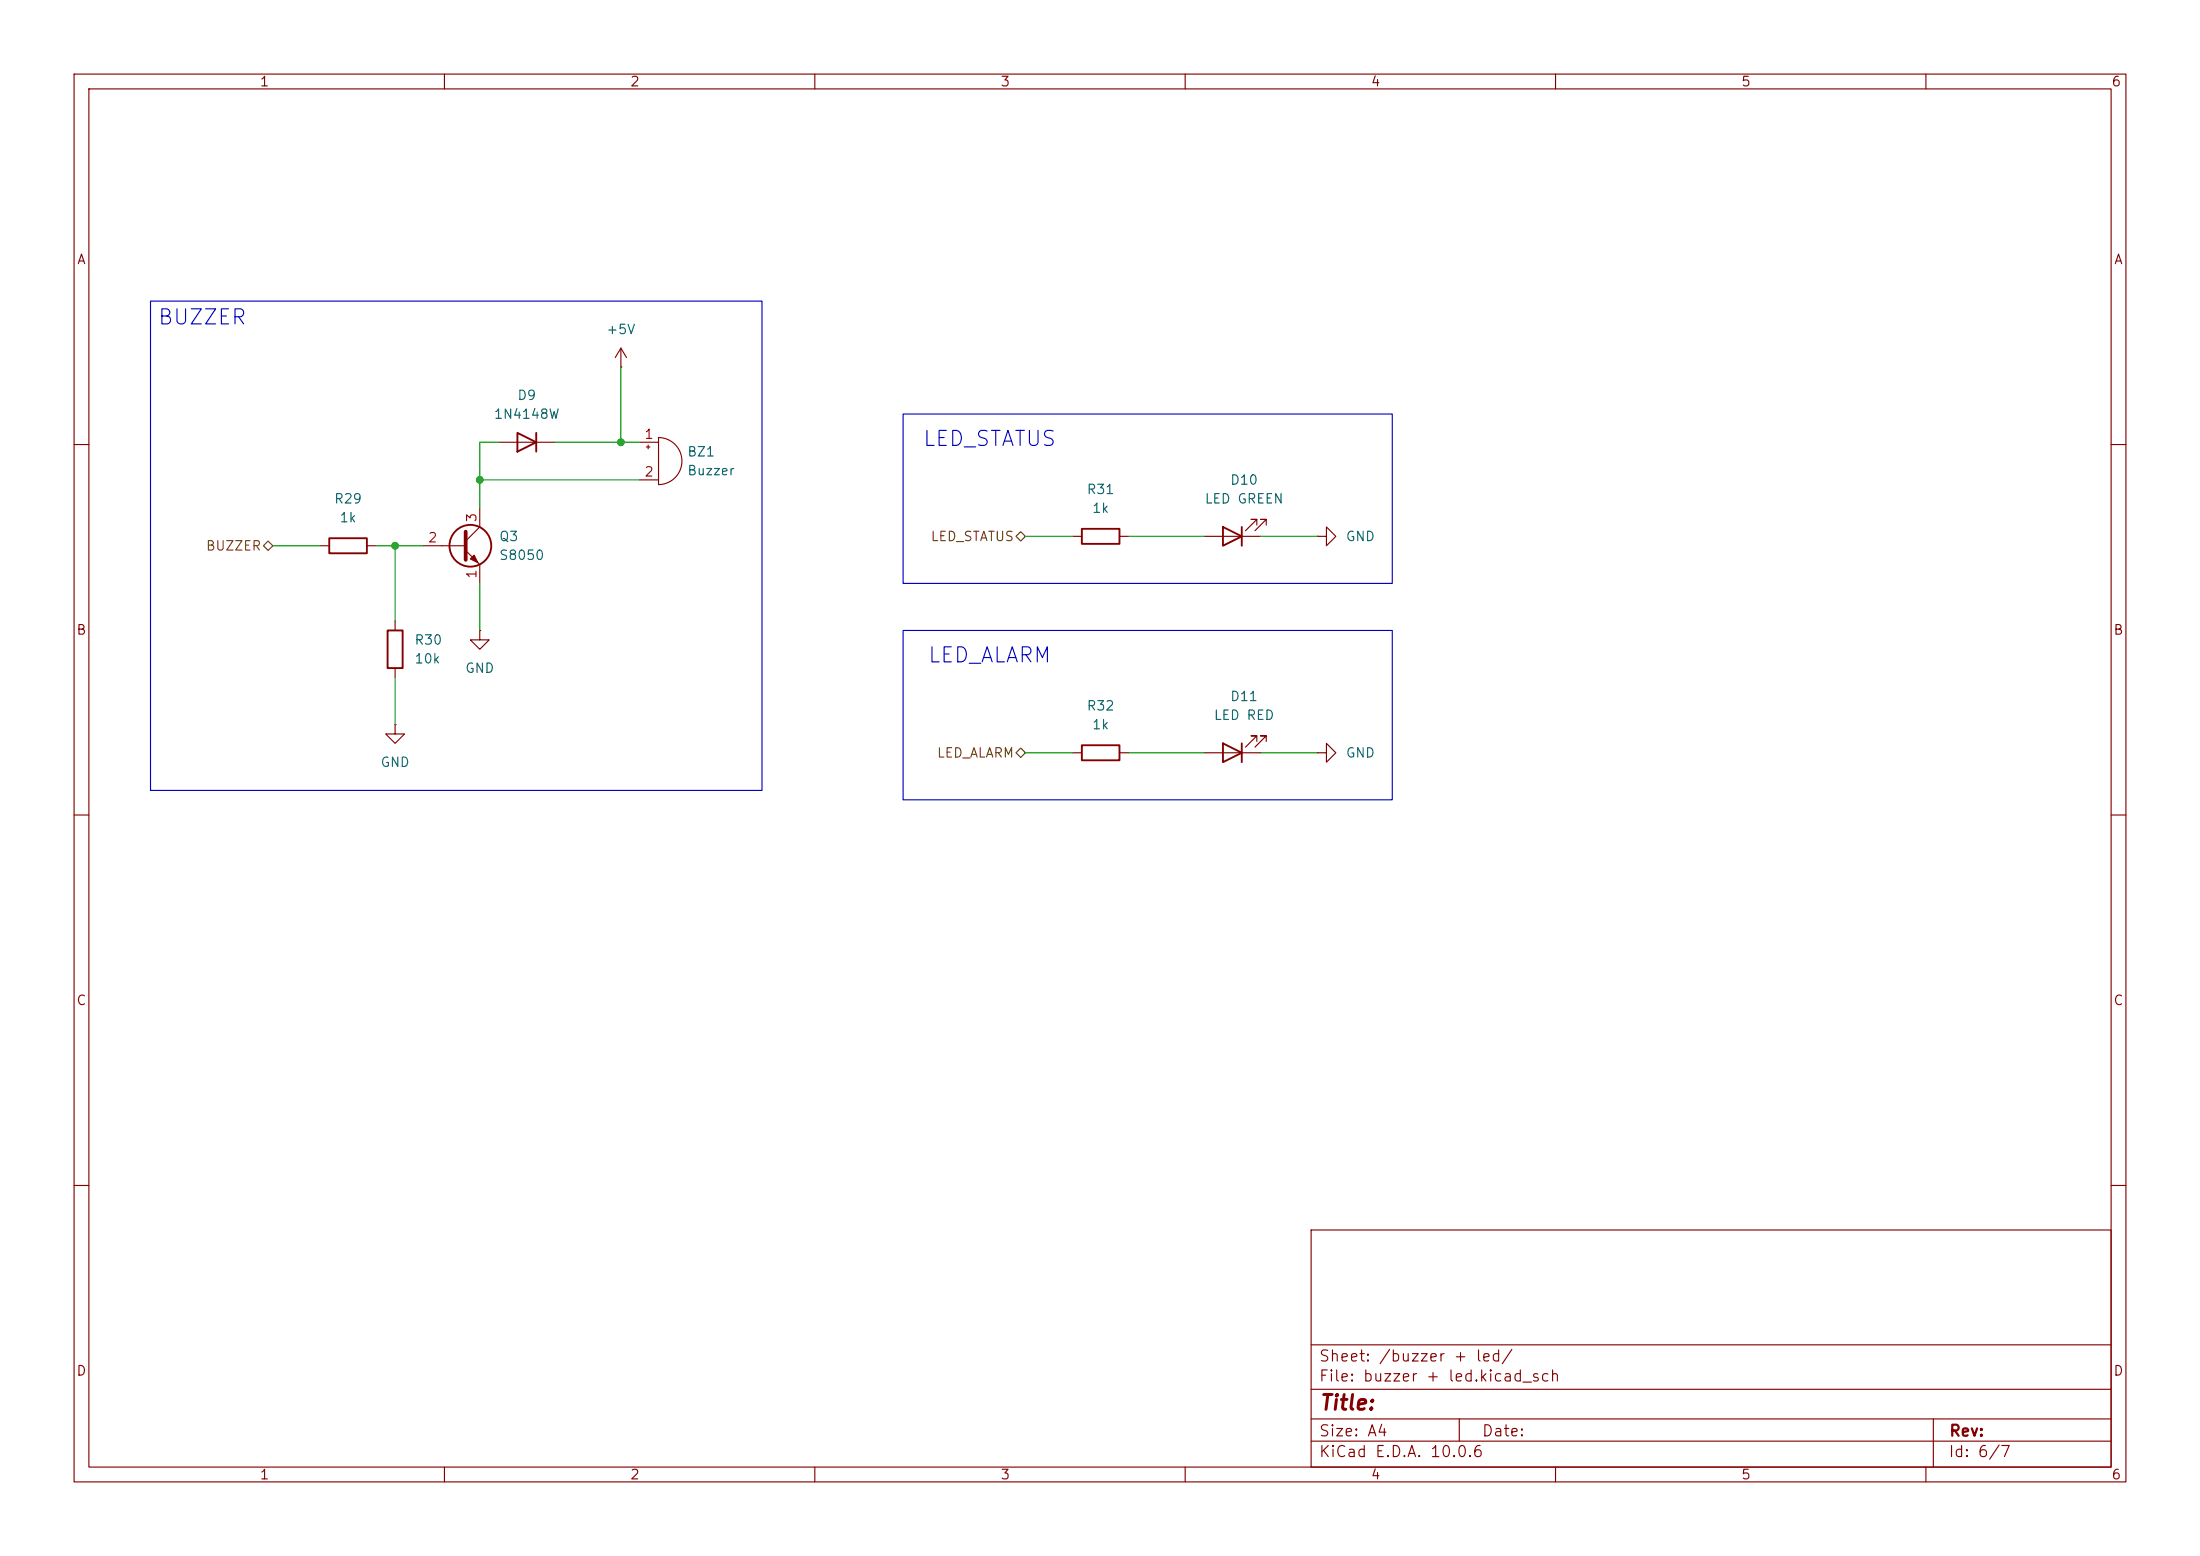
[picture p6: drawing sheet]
(kicad_sch
 (version 20260306)
 (generator "eeschema")
 (generator_version "10.0")
 (paper "A4")
 (lib_symbols
  (symbol "Device:Buzzer"
   (pin_names
    (offset 0.0254) (hide yes)) (exclude_from_sim no) (in_bom yes) (on_board yes)
   (in_pos_files yes)
   (duplicate_pin_numbers_are_jumpers no)
   (property "Reference" "BZ" (at 3.81 1.27 0) (show_name no) (do_not_autoplace no) (effects (font (size 1.27 1.27)) (justify left)))
   (property "Value" "Buzzer" (at 3.81 -1.27 0) (show_name no) (do_not_autoplace no) (effects (font (size 1.27 1.27)) (justify left)))
   (property "Footprint" "" (at -0.635 2.54 90) (show_name no) (do_not_autoplace no) (hide yes) (effects (font (size 1.27 1.27))))
   (property "Datasheet" "" (at -0.635 2.54 90) (show_name no) (do_not_autoplace no) (hide yes) (effects (font (size 1.27 1.27))))
   (property "Description" "Buzzer, polarized" (at 0 0 0) (show_name no) (do_not_autoplace no) (hide yes) (effects (font (size 1.27 1.27))))
   (symbol "Buzzer_0_1"
    (polyline (pts (xy -1.651 1.905) (xy -1.143 1.905)) (stroke (width 0) (type default)) (fill (type none)))
    (polyline (pts (xy -1.397 2.159) (xy -1.397 1.651)) (stroke (width 0) (type default)) (fill (type none)))
    (arc (start 0 3.175) (mid 3.1612 0) (end 0 -3.175) (stroke (width 0) (type default)) (fill (type none)))
    (polyline (pts (xy 0 3.175) (xy 0 -3.175)) (stroke (width 0) (type default)) (fill (type none))))
   (symbol "Buzzer_1_1"
    (pin passive line (at -2.54 2.54 0) (length 2.54) (name "+" (effects (font (size 1.27 1.27)))) (number "1" (effects (font (size 1.27 1.27)))))
    (pin passive line (at -2.54 -2.54 0) (length 2.54) (name "-" (effects (font (size 1.27 1.27)))) (number "2" (effects (font (size 1.27 1.27))))))
   (embedded_fonts no))
  (symbol "Device:LED"
   (pin_numbers (hide yes))
   (pin_names
    (offset 1.016) (hide yes)) (exclude_from_sim no) (in_bom yes) (on_board yes)
   (in_pos_files yes)
   (duplicate_pin_numbers_are_jumpers no)
   (property "Reference" "D" (at 0 2.54 0) (show_name no) (do_not_autoplace no) (effects (font (size 1.27 1.27))))
   (property "Value" "LED" (at 0 -2.54 0) (show_name no) (do_not_autoplace no) (effects (font (size 1.27 1.27))))
   (property "Footprint" "" (at 0 0 0) (show_name no) (do_not_autoplace no) (hide yes) (effects (font (size 1.27 1.27))))
   (property "Datasheet" "" (at 0 0 0) (show_name no) (do_not_autoplace no) (hide yes) (effects (font (size 1.27 1.27))))
   (property "Description" "Light emitting diode" (at 0 0 0) (show_name no) (do_not_autoplace no) (hide yes) (effects (font (size 1.27 1.27))))
   (property "Sim.Pins" "1=K 2=A" (at 0 0 0) (show_name no) (do_not_autoplace no) (hide yes) (effects (font (size 1.27 1.27))))
   (symbol "LED_0_1"
    (polyline (pts (xy -3.048 -0.762) (xy -4.572 -2.286) (xy -3.81 -2.286) (xy -4.572 -2.286) (xy -4.572 -1.524)) (stroke (width 0) (type default)) (fill (type none)))
    (polyline (pts (xy -1.778 -0.762) (xy -3.302 -2.286) (xy -2.54 -2.286) (xy -3.302 -2.286) (xy -3.302 -1.524)) (stroke (width 0) (type default)) (fill (type none)))
    (polyline (pts (xy -1.27 0) (xy 1.27 0)) (stroke (width 0) (type default)) (fill (type none)))
    (polyline (pts (xy -1.27 -1.27) (xy -1.27 1.27)) (stroke (width 0.254) (type default)) (fill (type none)))
    (polyline (pts (xy 1.27 -1.27) (xy 1.27 1.27) (xy -1.27 0) (xy 1.27 -1.27)) (stroke (width 0.254) (type default)) (fill (type none))))
   (symbol "LED_1_1"
    (pin passive line (at -3.81 0 0) (length 2.54) (name "K" (effects (font (size 1.27 1.27)))) (number "1" (effects (font (size 1.27 1.27)))))
    (pin passive line (at 3.81 0 180) (length 2.54) (name "A" (effects (font (size 1.27 1.27)))) (number "2" (effects (font (size 1.27 1.27))))))
   (embedded_fonts no))
  (symbol "Device:R"
   (pin_numbers (hide yes))
   (pin_names
    (offset 0)) (exclude_from_sim no) (in_bom yes) (on_board yes)
   (in_pos_files yes)
   (duplicate_pin_numbers_are_jumpers no)
   (property "Reference" "R" (at 2.032 0 90) (show_name no) (do_not_autoplace no) (effects (font (size 1.27 1.27))))
   (property "Value" "R" (at 0 0 90) (show_name no) (do_not_autoplace no) (effects (font (size 1.27 1.27))))
   (property "Footprint" "" (at -1.778 0 90) (show_name no) (do_not_autoplace no) (hide yes) (effects (font (size 1.27 1.27))))
   (property "Datasheet" "" (at 0 0 0) (show_name no) (do_not_autoplace no) (hide yes) (effects (font (size 1.27 1.27))))
   (property "Description" "Resistor" (at 0 0 0) (show_name no) (do_not_autoplace no) (hide yes) (effects (font (size 1.27 1.27))))
   (symbol "R_0_1"
    (rectangle (start -1.016 -2.54) (end 1.016 2.54) (stroke (width 0.254) (type default)) (fill (type none))))
   (symbol "R_1_1"
    (pin passive line (at 0 3.81 270) (length 1.27) (name "" (effects (font (size 1.27 1.27)))) (number "1" (effects (font (size 1.27 1.27)))))
    (pin passive line (at 0 -3.81 90) (length 1.27) (name "" (effects (font (size 1.27 1.27)))) (number "2" (effects (font (size 1.27 1.27))))))
   (embedded_fonts no))
  (symbol "Diode:1N4148W"
   (pin_numbers (hide yes))
   (pin_names (hide yes)) (exclude_from_sim no) (in_bom yes) (on_board yes)
   (in_pos_files yes)
   (duplicate_pin_numbers_are_jumpers no)
   (property "Reference" "D" (at 0 2.54 0) (show_name no) (do_not_autoplace no) (effects (font (size 1.27 1.27))))
   (property "Value" "1N4148W" (at 0 -2.54 0) (show_name no) (do_not_autoplace no) (effects (font (size 1.27 1.27))))
   (property "Footprint" "Diode_SMD:D_SOD-123" (at 0 -4.445 0) (show_name no) (do_not_autoplace no) (hide yes) (effects (font (size 1.27 1.27))))
   (property "Datasheet" "https://www.vishay.com/docs/85748/1n4148w.pdf" (at 0 0 0) (show_name no) (do_not_autoplace no) (hide yes) (effects (font (size 1.27 1.27))))
   (property "Description" "75V 0.15A Fast Switching Diode, SOD-123" (at 0 0 0) (show_name no) (do_not_autoplace no) (hide yes) (effects (font (size 1.27 1.27))))
   (property "Sim.Device" "D" (at 0 0 0) (show_name no) (do_not_autoplace no) (hide yes) (effects (font (size 1.27 1.27))))
   (property "Sim.Pins" "1=K 2=A" (at 0 0 0) (show_name no) (do_not_autoplace no) (hide yes) (effects (font (size 1.27 1.27))))
   (symbol "1N4148W_0_1"
    (polyline (pts (xy -1.27 1.27) (xy -1.27 -1.27)) (stroke (width 0.254) (type default)) (fill (type none)))
    (polyline (pts (xy 1.27 1.27) (xy 1.27 -1.27) (xy -1.27 0) (xy 1.27 1.27)) (stroke (width 0.254) (type default)) (fill (type none)))
    (polyline (pts (xy 1.27 0) (xy -1.27 0)) (stroke (width 0) (type default)) (fill (type none))))
   (symbol "1N4148W_1_1"
    (pin passive line (at -3.81 0 0) (length 2.54) (name "K" (effects (font (size 1.27 1.27)))) (number "1" (effects (font (size 1.27 1.27)))))
    (pin passive line (at 3.81 0 180) (length 2.54) (name "A" (effects (font (size 1.27 1.27)))) (number "2" (effects (font (size 1.27 1.27))))))
   (embedded_fonts no))
  (symbol "Transistor_BJT:S8050"
   (pin_names
    (offset 0) (hide yes)) (exclude_from_sim no) (in_bom yes) (on_board yes)
   (in_pos_files yes)
   (duplicate_pin_numbers_are_jumpers no)
   (property "Reference" "Q" (at 5.08 1.905 0) (show_name no) (do_not_autoplace no) (effects (font (size 1.27 1.27)) (justify left)))
   (property "Value" "S8050" (at 5.08 0 0) (show_name no) (do_not_autoplace no) (effects (font (size 1.27 1.27)) (justify left)))
   (property "Footprint" "Package_TO_SOT_THT:TO-92_Inline" (at 5.08 -1.905 0) (show_name no) (do_not_autoplace no) (hide yes) (effects (font (size 1.27 1.27)
    (italic yes)) (justify left)))
   (property "Datasheet" "http://www.unisonic.com.tw/datasheet/S8050.pdf" (at 0 0 0) (show_name no) (do_not_autoplace no) (hide yes) (effects (font (size 1.27 1.27)) (justify left)))
   (property "Description" "0.7A Ic, 20V Vce, Low Voltage High Current NPN Transistor, TO-92" (at 0 0 0) (show_name no) (do_not_autoplace no) (hide yes) (effects (font (size 1.27 1.27))))
   (property "Sim.Device" "NPN" (at 0 0 0) (show_name no) (do_not_autoplace no) (hide yes) (effects (font (size 1.27 1.27))))
   (property "Sim.Pins" "1=E 2=B 3=C" (at 0 0 0) (show_name no) (do_not_autoplace no) (hide yes) (effects (font (size 1.27 1.27))))
   (symbol "S8050_0_1"
    (polyline (pts (xy -2.54 0) (xy 0.635 0)) (stroke (width 0) (type default)) (fill (type none)))
    (polyline (pts (xy 0.635 1.905) (xy 0.635 -1.905)) (stroke (width 0.508) (type default)) (fill (type none)))
    (circle (center 1.27 0) (radius 2.8194) (stroke (width 0.254) (type default)) (fill (type none))))
   (symbol "S8050_1_1"
    (polyline (pts (xy 0.635 0.635) (xy 2.54 2.54)) (stroke (width 0) (type default)) (fill (type none)))
    (polyline (pts (xy 0.635 -0.635) (xy 2.54 -2.54)) (stroke (width 0) (type default)) (fill (type none)))
    (polyline (pts (xy 1.27 -1.778) (xy 1.778 -1.27) (xy 2.286 -2.286) (xy 1.27 -1.778)) (stroke (width 0) (type default)) (fill (type outline)))
    (pin passive line (at 2.54 -5.08 90) (length 2.54) (name "E" (effects (font (size 1.27 1.27)))) (number "1" (effects (font (size 1.27 1.27)))))
    (pin input line (at -5.08 0 0) (length 2.54) (name "B" (effects (font (size 1.27 1.27)))) (number "2" (effects (font (size 1.27 1.27)))))
    (pin passive line (at 2.54 5.08 270) (length 2.54) (name "C" (effects (font (size 1.27 1.27)))) (number "3" (effects (font (size 1.27 1.27))))))
   (embedded_fonts no))
  (symbol "power:+5V"
   (power global)
   (pin_numbers (hide yes))
   (pin_names
    (offset 0) (hide yes)) (exclude_from_sim no) (in_bom yes) (on_board yes)
   (in_pos_files yes)
   (duplicate_pin_numbers_are_jumpers no)
   (property "Reference" "#PWR" (at 0 -3.81 0) (show_name no) (do_not_autoplace no) (hide yes) (effects (font (size 1.27 1.27))))
   (property "Value" "+5V" (at 0 3.556 0) (show_name no) (do_not_autoplace no) (effects (font (size 1.27 1.27))))
   (property "Footprint" "" (at 0 0 0) (show_name no) (do_not_autoplace no) (hide yes) (effects (font (size 1.27 1.27))))
   (property "Datasheet" "" (at 0 0 0) (show_name no) (do_not_autoplace no) (hide yes) (effects (font (size 1.27 1.27))))
   (property "Description" "Power symbol creates a global label with name \"+5V\"" (at 0 0 0) (show_name no) (do_not_autoplace no) (hide yes) (effects (font (size 1.27 1.27))))
   (symbol "+5V_0_1"
    (polyline (pts (xy -0.762 1.27) (xy 0 2.54)) (stroke (width 0) (type default)) (fill (type none)))
    (polyline (pts (xy 0 2.54) (xy 0.762 1.27)) (stroke (width 0) (type default)) (fill (type none)))
    (polyline (pts (xy 0 0) (xy 0 2.54)) (stroke (width 0) (type default)) (fill (type none))))
   (symbol "+5V_1_1"
    (pin power_in line (at 0 0 90) (length 0) (name "" (effects (font (size 1.27 1.27)))) (number "1" (effects (font (size 1.27 1.27))))))
   (embedded_fonts no))
  (symbol "power:GND"
   (power global)
   (pin_numbers (hide yes))
   (pin_names
    (offset 0) (hide yes)) (exclude_from_sim no) (in_bom yes) (on_board yes)
   (in_pos_files yes)
   (duplicate_pin_numbers_are_jumpers no)
   (property "Reference" "#PWR" (at 0 -6.35 0) (show_name no) (do_not_autoplace no) (hide yes) (effects (font (size 1.27 1.27))))
   (property "Value" "GND" (at 0 -3.81 0) (show_name no) (do_not_autoplace no) (effects (font (size 1.27 1.27))))
   (property "Footprint" "" (at 0 0 0) (show_name no) (do_not_autoplace no) (hide yes) (effects (font (size 1.27 1.27))))
   (property "Datasheet" "" (at 0 0 0) (show_name no) (do_not_autoplace no) (hide yes) (effects (font (size 1.27 1.27))))
   (property "Description" "Power symbol creates a global label with name \"GND\" , ground" (at 0 0 0) (show_name no) (do_not_autoplace no) (hide yes) (effects (font (size 1.27 1.27))))
   (symbol "GND_0_1"
    (polyline (pts (xy 0 0) (xy 0 -1.27) (xy 1.27 -1.27) (xy 0 -2.54) (xy -1.27 -1.27) (xy 0 -1.27)) (stroke (width 0) (type default)) (fill (type none))))
   (symbol "GND_1_1"
    (pin power_in line (at 0 0 270) (length 0) (name "" (effects (font (size 1.27 1.27)))) (number "1" (effects (font (size 1.27 1.27))))))
   (embedded_fonts no)))
 (rectangle
  (start 121.92 85.09)
  (end 187.96 107.95)
  (stroke (width 0) (type default))
  (fill (type none)))
 (rectangle
  (start 121.92 55.88)
  (end 187.96 78.74)
  (stroke (width 0) (type default))
  (fill (type none)))
 (text "LED_ALARM"
  (exclude_from_sim no)
  (at 133.604 88.646 0)
  (effects (font (size 2.032 2.032))))
 (text "LED_STATUS"
  (exclude_from_sim no)
  (at 133.604 59.436 0)
  (effects (font (size 2.032 2.032))))
 (text_box "BUZZER"
  (exclude_from_sim no)
  (at 20.32 40.64 0)
  (size 82.55 66.04)
  (margins 0.9525 0.9525 0.9525 0.9525)
  (stroke (width 0) (type solid))
  (fill (type none))
  (effects (font (size 2.032 2.032)) (justify left top)))
 (junction
  (at 64.77 64.77)
  (diameter 0)
  (color 0 0 0 0))
 (junction
  (at 83.82 59.69)
  (diameter 0)
  (color 0 0 0 0))
 (junction
  (at 53.34 73.66)
  (diameter 0)
  (color 0 0 0 0))
 (wire
  (pts (xy 50.8 73.66) (xy 53.34 73.66))
  (stroke (width 0) (type default)))
 (wire
  (pts (xy 83.82 49.53) (xy 83.82 59.69))
  (stroke (width 0) (type default)))
 (wire
  (pts (xy 152.4 101.6) (xy 162.56 101.6))
  (stroke (width 0) (type default)))
 (wire
  (pts (xy 53.34 73.66) (xy 57.15 73.66))
  (stroke (width 0) (type default)))
 (wire
  (pts (xy 170.18 72.39) (xy 177.8 72.39))
  (stroke (width 0) (type default)))
 (wire
  (pts (xy 36.83 73.66) (xy 43.18 73.66))
  (stroke (width 0) (type default)))
 (wire
  (pts (xy 67.31 59.69) (xy 64.77 59.69))
  (stroke (width 0) (type default)))
 (wire
  (pts (xy 64.77 68.58) (xy 64.77 64.77))
  (stroke (width 0) (type default)))
 (wire
  (pts (xy 53.34 73.66) (xy 53.34 83.82))
  (stroke (width 0) (type default)))
 (wire
  (pts (xy 152.4 72.39) (xy 162.56 72.39))
  (stroke (width 0) (type default)))
 (wire
  (pts (xy 170.18 101.6) (xy 177.8 101.6))
  (stroke (width 0) (type default)))
 (wire
  (pts (xy 64.77 64.77) (xy 86.36 64.77))
  (stroke (width 0) (type default)))
 (wire
  (pts (xy 64.77 59.69) (xy 64.77 64.77))
  (stroke (width 0) (type default)))
 (wire
  (pts (xy 53.34 97.79) (xy 53.34 91.44))
  (stroke (width 0) (type default)))
 (wire
  (pts (xy 138.43 101.6) (xy 144.78 101.6))
  (stroke (width 0) (type default)))
 (wire
  (pts (xy 74.93 59.69) (xy 86.36 59.69))
  (stroke (width 0) (type default)))
 (wire
  (pts (xy 138.43 72.39) (xy 144.78 72.39))
  (stroke (width 0) (type default)))
 (wire
  (pts (xy 64.77 85.09) (xy 64.77 78.74))
  (stroke (width 0) (type default)))
 (hierarchical_label "BUZZER"
  (shape bidirectional)
  (at 36.83 73.66 180)
  (effects (font (size 1.27 1.27)) (justify right)))
 (hierarchical_label "LED_STATUS"
  (shape bidirectional)
  (at 138.43 72.39 180)
  (effects (font (size 1.27 1.27)) (justify right)))
 (hierarchical_label "LED_ALARM"
  (shape bidirectional)
  (at 138.43 101.6 180)
  (effects (font (size 1.27 1.27)) (justify right)))
 (symbol
  (lib_id "Device:LED")
  (at 166.37 72.39 180)
  (unit 1)
  (body_style 1)
  (exclude_from_sim no)
  (in_bom yes)
  (on_board yes)
  (in_pos_files yes)
  (dnp no)
  (fields_autoplaced yes)
  (property "Reference" "D10" (at 167.9575 64.77 0) (show_name no) (do_not_autoplace no) (effects (font (size 1.27 1.27))))
  (property "Value" "LED GREEN" (at 167.9575 67.31 0) (show_name no) (do_not_autoplace no) (effects (font (size 1.27 1.27))))
  (property "Footprint" "LED_SMD:LED_0805_2012Metric" (at 166.37 72.39 0) (hide yes) (show_name no) (do_not_autoplace no) (effects (font (size 1.27 1.27))))
  (property "Datasheet" "" (at 166.37 72.39 0) (hide yes) (show_name no) (do_not_autoplace no) (effects (font (size 1.27 1.27))))
  (property "Description" "LED GREEN" (at 166.37 72.39 0) (hide yes) (show_name no) (do_not_autoplace no) (effects (font (size 1.27 1.27))))
  (property "Sim.Pins" "1=K 2=A" (at 166.37 72.39 0) (hide yes) (show_name no) (do_not_autoplace no) (effects (font (size 1.27 1.27))))
  (pin "2")
  (pin "1"))
 (symbol
  (lib_id "Diode:1N4148W")
  (at 71.12 59.69 180)
  (unit 1)
  (body_style 1)
  (exclude_from_sim no)
  (in_bom yes)
  (on_board yes)
  (in_pos_files yes)
  (dnp no)
  (fields_autoplaced yes)
  (property "Reference" "D9" (at 71.12 53.34 0) (show_name no) (do_not_autoplace no) (effects (font (size 1.27 1.27))))
  (property "Value" "1N4148W" (at 71.12 55.88 0) (show_name no) (do_not_autoplace no) (effects (font (size 1.27 1.27))))
  (property "Footprint" "Diode_SMD:D_SOD-123" (at 71.12 55.245 0) (hide yes) (show_name no) (do_not_autoplace no) (effects (font (size 1.27 1.27))))
  (property "Datasheet" "https://www.vishay.com/docs/85748/1n4148w.pdf" (at 71.12 59.69 0) (hide yes) (show_name no) (do_not_autoplace no) (effects (font (size 1.27 1.27))))
  (property "Description" "75V 0.15A Fast Switching Diode, SOD-123" (at 71.12 59.69 0) (hide yes) (show_name no) (do_not_autoplace no) (effects (font (size 1.27 1.27))))
  (property "Sim.Device" "D" (at 71.12 59.69 0) (hide yes) (show_name no) (do_not_autoplace no) (effects (font (size 1.27 1.27))))
  (property "Sim.Pins" "1=K 2=A" (at 71.12 59.69 0) (hide yes) (show_name no) (do_not_autoplace no) (effects (font (size 1.27 1.27))))
  (pin "2")
  (pin "1"))
 (symbol
  (lib_id "power:+5V")
  (at 83.82 49.53 0)
  (unit 1)
  (body_style 1)
  (exclude_from_sim no)
  (in_bom yes)
  (on_board yes)
  (in_pos_files yes)
  (dnp no)
  (fields_autoplaced yes)
  (property "Reference" "#PWR091" (at 83.82 53.34 0) (hide yes) (show_name no) (do_not_autoplace no) (effects (font (size 1.27 1.27))))
  (property "Value" "+5V" (at 83.82 44.45 0) (show_name no) (do_not_autoplace no) (effects (font (size 1.27 1.27))))
  (property "Footprint" "" (at 83.82 49.53 0) (hide yes) (show_name no) (do_not_autoplace no) (effects (font (size 1.27 1.27))))
  (property "Datasheet" "" (at 83.82 49.53 0) (hide yes) (show_name no) (do_not_autoplace no) (effects (font (size 1.27 1.27))))
  (property "Description" "Power symbol creates a global label with name \"+5V\"" (at 83.82 49.53 0) (hide yes) (show_name no) (do_not_autoplace no) (effects (font (size 1.27 1.27))))
  (pin "1"))
 (symbol
  (lib_id "Transistor_BJT:S8050")
  (at 62.23 73.66 0)
  (unit 1)
  (body_style 1)
  (exclude_from_sim no)
  (in_bom yes)
  (on_board yes)
  (in_pos_files yes)
  (dnp no)
  (fields_autoplaced yes)
  (property "Reference" "Q3" (at 67.31 72.3899 0) (show_name no) (do_not_autoplace no) (effects (font (size 1.27 1.27)) (justify left)))
  (property "Value" "S8050" (at 67.31 74.9299 0) (show_name no) (do_not_autoplace no) (effects (font (size 1.27 1.27)) (justify left)))
  (property "Footprint" "Package_TO_SOT_THT:TO-92_Inline" (at 67.31 75.565 0) (hide yes) (show_name no) (do_not_autoplace no) (effects (font (size 1.27 1.27)
    (italic yes)) (justify left)))
  (property "Datasheet" "http://www.unisonic.com.tw/datasheet/S8050.pdf" (at 62.23 73.66 0) (hide yes) (show_name no) (do_not_autoplace no) (effects (font (size 1.27 1.27)) (justify left)))
  (property "Description" "0.7A Ic, 20V Vce, Low Voltage High Current NPN Transistor, TO-92" (at 62.23 73.66 0) (hide yes) (show_name no) (do_not_autoplace no) (effects (font (size 1.27 1.27))))
  (property "Sim.Device" "NPN" (at 62.23 73.66 0) (hide yes) (show_name no) (do_not_autoplace no) (effects (font (size 1.27 1.27))))
  (property "Sim.Pins" "1=E 2=B 3=C" (at 62.23 73.66 0) (hide yes) (show_name no) (do_not_autoplace no) (effects (font (size 1.27 1.27))))
  (pin "2")
  (pin "3")
  (pin "1"))
 (symbol
  (lib_id "Device:R")
  (at 46.99 73.66 90)
  (unit 1)
  (body_style 1)
  (exclude_from_sim no)
  (in_bom yes)
  (on_board yes)
  (in_pos_files yes)
  (dnp no)
  (fields_autoplaced yes)
  (property "Reference" "R29" (at 46.99 67.31 90) (show_name no) (do_not_autoplace no) (effects (font (size 1.27 1.27))))
  (property "Value" "1k" (at 46.99 69.85 90) (show_name no) (do_not_autoplace no) (effects (font (size 1.27 1.27))))
  (property "Footprint" "Resistor_SMD:R_0805_2012Metric" (at 46.99 75.438 90) (hide yes) (show_name no) (do_not_autoplace no) (effects (font (size 1.27 1.27))))
  (property "Datasheet" "" (at 46.99 73.66 0) (hide yes) (show_name no) (do_not_autoplace no) (effects (font (size 1.27 1.27))))
  (property "Description" "Resistor" (at 46.99 73.66 0) (hide yes) (show_name no) (do_not_autoplace no) (effects (font (size 1.27 1.27))))
  (pin "1")
  (pin "2"))
 (symbol
  (lib_id "power:GND")
  (at 53.34 97.79 0)
  (unit 1)
  (body_style 1)
  (exclude_from_sim no)
  (in_bom yes)
  (on_board yes)
  (in_pos_files yes)
  (dnp no)
  (fields_autoplaced yes)
  (property "Reference" "#PWR089" (at 53.34 104.14 0) (hide yes) (show_name no) (do_not_autoplace no) (effects (font (size 1.27 1.27))))
  (property "Value" "GND" (at 53.34 102.87 0) (show_name no) (do_not_autoplace no) (effects (font (size 1.27 1.27))))
  (property "Footprint" "" (at 53.34 97.79 0) (hide yes) (show_name no) (do_not_autoplace no) (effects (font (size 1.27 1.27))))
  (property "Datasheet" "" (at 53.34 97.79 0) (hide yes) (show_name no) (do_not_autoplace no) (effects (font (size 1.27 1.27))))
  (property "Description" "Power symbol creates a global label with name \"GND\" , ground" (at 53.34 97.79 0) (hide yes) (show_name no) (do_not_autoplace no) (effects (font (size 1.27 1.27))))
  (pin "1"))
 (symbol
  (lib_id "Device:LED")
  (at 166.37 101.6 180)
  (unit 1)
  (body_style 1)
  (exclude_from_sim no)
  (in_bom yes)
  (on_board yes)
  (in_pos_files yes)
  (dnp no)
  (fields_autoplaced yes)
  (property "Reference" "D11" (at 167.9575 93.98 0) (show_name no) (do_not_autoplace no) (effects (font (size 1.27 1.27))))
  (property "Value" "LED RED" (at 167.9575 96.52 0) (show_name no) (do_not_autoplace no) (effects (font (size 1.27 1.27))))
  (property "Footprint" "LED_SMD:LED_0805_2012Metric" (at 166.37 101.6 0) (hide yes) (show_name no) (do_not_autoplace no) (effects (font (size 1.27 1.27))))
  (property "Datasheet" "" (at 166.37 101.6 0) (hide yes) (show_name no) (do_not_autoplace no) (effects (font (size 1.27 1.27))))
  (property "Description" "LED RED" (at 166.37 101.6 0) (hide yes) (show_name no) (do_not_autoplace no) (effects (font (size 1.27 1.27))))
  (property "Sim.Pins" "1=K 2=A" (at 166.37 101.6 0) (hide yes) (show_name no) (do_not_autoplace no) (effects (font (size 1.27 1.27))))
  (pin "2")
  (pin "1"))
 (symbol
  (lib_id "Device:R")
  (at 53.34 87.63 180)
  (unit 1)
  (body_style 1)
  (exclude_from_sim no)
  (in_bom yes)
  (on_board yes)
  (in_pos_files yes)
  (dnp no)
  (fields_autoplaced yes)
  (property "Reference" "R30" (at 55.88 86.3599 0) (show_name no) (do_not_autoplace no) (effects (font (size 1.27 1.27)) (justify right)))
  (property "Value" "10k" (at 55.88 88.8999 0) (show_name no) (do_not_autoplace no) (effects (font (size 1.27 1.27)) (justify right)))
  (property "Footprint" "Resistor_SMD:R_0805_2012Metric" (at 55.118 87.63 90) (hide yes) (show_name no) (do_not_autoplace no) (effects (font (size 1.27 1.27))))
  (property "Datasheet" "" (at 53.34 87.63 0) (hide yes) (show_name no) (do_not_autoplace no) (effects (font (size 1.27 1.27))))
  (property "Description" "Resistor" (at 53.34 87.63 0) (hide yes) (show_name no) (do_not_autoplace no) (effects (font (size 1.27 1.27))))
  (pin "1")
  (pin "2"))
 (symbol
  (lib_id "power:GND")
  (at 177.8 101.6 90)
  (unit 1)
  (body_style 1)
  (exclude_from_sim no)
  (in_bom yes)
  (on_board yes)
  (in_pos_files yes)
  (dnp no)
  (fields_autoplaced yes)
  (property "Reference" "#PWR093" (at 184.15 101.6 0) (hide yes) (show_name no) (do_not_autoplace no) (effects (font (size 1.27 1.27))))
  (property "Value" "GND" (at 181.61 101.5999 90) (show_name no) (do_not_autoplace no) (effects (font (size 1.27 1.27)) (justify right)))
  (property "Footprint" "" (at 177.8 101.6 0) (hide yes) (show_name no) (do_not_autoplace no) (effects (font (size 1.27 1.27))))
  (property "Datasheet" "" (at 177.8 101.6 0) (hide yes) (show_name no) (do_not_autoplace no) (effects (font (size 1.27 1.27))))
  (property "Description" "Power symbol creates a global label with name \"GND\" , ground" (at 177.8 101.6 0) (hide yes) (show_name no) (do_not_autoplace no) (effects (font (size 1.27 1.27))))
  (pin "1"))
 (symbol
  (lib_id "Device:R")
  (at 148.59 101.6 90)
  (unit 1)
  (body_style 1)
  (exclude_from_sim no)
  (in_bom yes)
  (on_board yes)
  (in_pos_files yes)
  (dnp no)
  (fields_autoplaced yes)
  (property "Reference" "R32" (at 148.59 95.25 90) (show_name no) (do_not_autoplace no) (effects (font (size 1.27 1.27))))
  (property "Value" "1k" (at 148.59 97.79 90) (show_name no) (do_not_autoplace no) (effects (font (size 1.27 1.27))))
  (property "Footprint" "Resistor_SMD:R_0805_2012Metric" (at 148.59 103.378 90) (hide yes) (show_name no) (do_not_autoplace no) (effects (font (size 1.27 1.27))))
  (property "Datasheet" "" (at 148.59 101.6 0) (hide yes) (show_name no) (do_not_autoplace no) (effects (font (size 1.27 1.27))))
  (property "Description" "Resistor" (at 148.59 101.6 0) (hide yes) (show_name no) (do_not_autoplace no) (effects (font (size 1.27 1.27))))
  (pin "1")
  (pin "2"))
 (symbol
  (lib_id "Device:R")
  (at 148.59 72.39 90)
  (unit 1)
  (body_style 1)
  (exclude_from_sim no)
  (in_bom yes)
  (on_board yes)
  (in_pos_files yes)
  (dnp no)
  (fields_autoplaced yes)
  (property "Reference" "R31" (at 148.59 66.04 90) (show_name no) (do_not_autoplace no) (effects (font (size 1.27 1.27))))
  (property "Value" "1k" (at 148.59 68.58 90) (show_name no) (do_not_autoplace no) (effects (font (size 1.27 1.27))))
  (property "Footprint" "Resistor_SMD:R_0805_2012Metric" (at 148.59 74.168 90) (hide yes) (show_name no) (do_not_autoplace no) (effects (font (size 1.27 1.27))))
  (property "Datasheet" "" (at 148.59 72.39 0) (hide yes) (show_name no) (do_not_autoplace no) (effects (font (size 1.27 1.27))))
  (property "Description" "Resistor" (at 148.59 72.39 0) (hide yes) (show_name no) (do_not_autoplace no) (effects (font (size 1.27 1.27))))
  (pin "1")
  (pin "2"))
 (symbol
  (lib_id "power:GND")
  (at 177.8 72.39 90)
  (unit 1)
  (body_style 1)
  (exclude_from_sim no)
  (in_bom yes)
  (on_board yes)
  (in_pos_files yes)
  (dnp no)
  (fields_autoplaced yes)
  (property "Reference" "#PWR092" (at 184.15 72.39 0) (hide yes) (show_name no) (do_not_autoplace no) (effects (font (size 1.27 1.27))))
  (property "Value" "GND" (at 181.61 72.3899 90) (show_name no) (do_not_autoplace no) (effects (font (size 1.27 1.27)) (justify right)))
  (property "Footprint" "" (at 177.8 72.39 0) (hide yes) (show_name no) (do_not_autoplace no) (effects (font (size 1.27 1.27))))
  (property "Datasheet" "" (at 177.8 72.39 0) (hide yes) (show_name no) (do_not_autoplace no) (effects (font (size 1.27 1.27))))
  (property "Description" "Power symbol creates a global label with name \"GND\" , ground" (at 177.8 72.39 0) (hide yes) (show_name no) (do_not_autoplace no) (effects (font (size 1.27 1.27))))
  (pin "1"))
 (symbol
  (lib_id "Device:Buzzer")
  (at 88.9 62.23 0)
  (unit 1)
  (body_style 1)
  (exclude_from_sim no)
  (in_bom yes)
  (on_board yes)
  (in_pos_files yes)
  (dnp no)
  (fields_autoplaced yes)
  (property "Reference" "BZ1" (at 92.71 60.9599 0) (show_name no) (do_not_autoplace no) (effects (font (size 1.27 1.27)) (justify left)))
  (property "Value" "Buzzer" (at 92.71 63.4999 0) (show_name no) (do_not_autoplace no) (effects (font (size 1.27 1.27)) (justify left)))
  (property "Footprint" "Buzzer_Beeper:Buzzer_12x9.5RM7.6" (at 88.265 59.69 90) (hide yes) (show_name no) (do_not_autoplace no) (effects (font (size 1.27 1.27))))
  (property "Datasheet" "" (at 88.265 59.69 90) (hide yes) (show_name no) (do_not_autoplace no) (effects (font (size 1.27 1.27))))
  (property "Description" "TMB12A05" (at 88.9 62.23 0) (hide yes) (show_name no) (do_not_autoplace no) (effects (font (size 1.27 1.27))))
  (pin "2")
  (pin "1"))
 (symbol
  (lib_id "power:GND")
  (at 64.77 85.09 0)
  (unit 1)
  (body_style 1)
  (exclude_from_sim no)
  (in_bom yes)
  (on_board yes)
  (in_pos_files yes)
  (dnp no)
  (fields_autoplaced yes)
  (property "Reference" "#PWR090" (at 64.77 91.44 0) (hide yes) (show_name no) (do_not_autoplace no) (effects (font (size 1.27 1.27))))
  (property "Value" "GND" (at 64.77 90.17 0) (show_name no) (do_not_autoplace no) (effects (font (size 1.27 1.27))))
  (property "Footprint" "" (at 64.77 85.09 0) (hide yes) (show_name no) (do_not_autoplace no) (effects (font (size 1.27 1.27))))
  (property "Datasheet" "" (at 64.77 85.09 0) (hide yes) (show_name no) (do_not_autoplace no) (effects (font (size 1.27 1.27))))
  (property "Description" "Power symbol creates a global label with name \"GND\" , ground" (at 64.77 85.09 0) (hide yes) (show_name no) (do_not_autoplace no) (effects (font (size 1.27 1.27))))
  (pin "1")))
